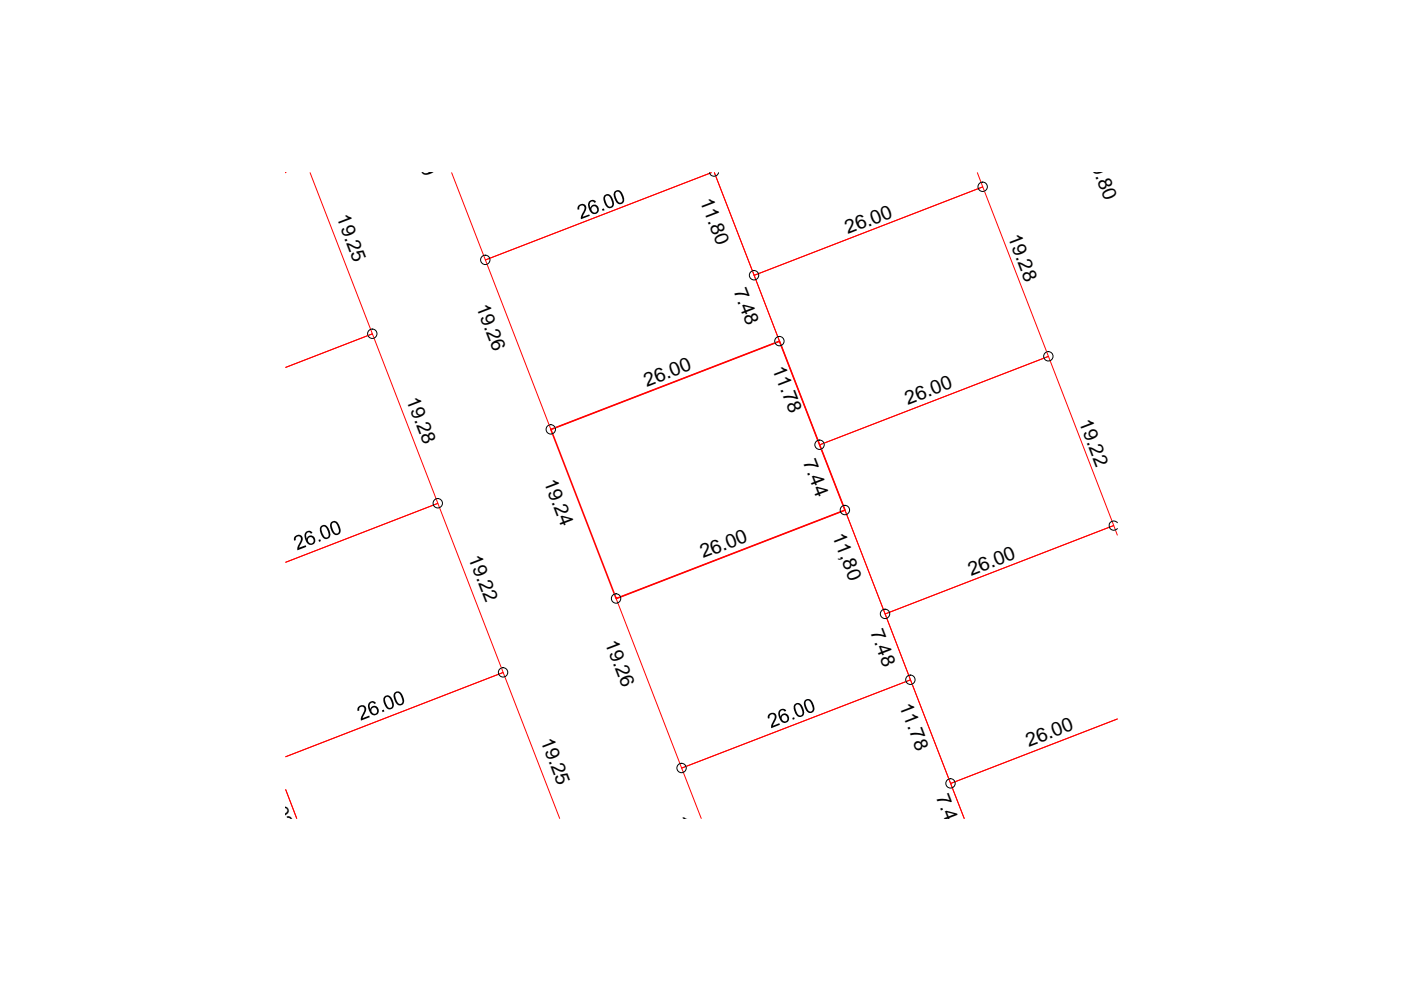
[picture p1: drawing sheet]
<svg xmlns="http://www.w3.org/2000/svg" width="297mm" height="210mm" viewBox="0 0 297 210" stroke-linecap="round" stroke-linejoin="round" font-family="sans-serif">
<path d="M60.6 36.6h.1M65.7 36.6l13.3 34.2-18.4 7.1 18.4-7.1 13.8 35.9-32.2 12.5 32.2-12.5 13.9 35.9-46.1 17.8 46.1-17.8 12 30.9M95.8 36.6l7.1 18.5 47.9-18.5-47.9 18.5 13.9 36 48.5-18.8-13.8-35.7 8.4 21.8 48.5-18.8-1.2-3M159.9 58.4l48.5-18.8 13.9 36-48.5 18.7zM173.8 94.3l48.5-18.7 13.8 35.8-48.4 18.8zM236.9 113.5l-.8-2.1-48.4 18.8 13.8 35.9 35.4-13.7-35.4 13.7 2.9 7.4-11.4-29.4-48.5 18.8 4.2 10.6M130.6 126.9l48.6-18.7 13.8 35.9-48.5 18.8zM60.6 167.4l2.3 6.1" fill="none" stroke="#f00" stroke-width=".21"/>
<path d="M116.8 91.1l48.5-18.8 13.9 35.9-48.6 18.7z" fill="none" stroke="#f00" stroke-width=".34"/>
<g fill="none" stroke="#000" stroke-width=".21">
<path d="M150.5 36.6a.98 .98 0 0 0 .9 .8 .98 .98 0 0 0 1-.8M236.9 110.8a.98 .98 0 0 0-1.4-.1 .98 .98 0 0 0 0 1.5 .98 .98 0 0 0 1.4-.1"/>
<circle cx="208.3" cy="39.6" r=".99"/>
<circle cx="102.9" cy="55.1" r=".99"/>
<circle cx="159.9" cy="58.4" r=".99"/>
<circle cx="78.9" cy="70.8" r=".99"/>
<circle cx="165.2" cy="72.3" r=".99"/>
<circle cx="222.3" cy="75.5" r=".99"/>
<circle cx="116.8" cy="91" r=".99"/>
<circle cx="173.8" cy="94.3" r=".99"/>
<circle cx="92.8" cy="106.7" r=".99"/>
<circle cx="179.1" cy="108.1" r=".99"/>
<circle cx="130.6" cy="126.9" r=".99"/>
<circle cx="187.6" cy="130.2" r=".99"/>
<circle cx="106.7" cy="142.6" r=".99"/>
<circle cx="193" cy="144.1" r=".99"/>
<circle cx="144.5" cy="162.8" r=".99"/>
<circle cx="201.5" cy="166.1" r=".99"/>
</g>
<g fill="#000">
<path d="M122.6 43.6l1-.4 .6 .5v.8l-.7 1.5 1.4-.5 .2 .3-1.9 .7v-.7l.8-1.8-.3-.4h-.4l-.4 .2v.6l-.4 .1-.1-.5zM127.6 44.3l.4-.1 .2 .4-.4 .1zM62.6 113.7l.9-.3 .4 .2 .2 .3v.7l-.7 1.5 1.4-.5 .1 .4-1.8 .7v-.7l.7-1.4v-.6l-.4-.3-.5 .1-.2 .3v.4l-.3 .1-.1-.5zM67.5 114.5l.4-.2 .1 .4-.4 .2zM75.9 150l.6-.5h.5l.4 .2 .2 .9-.7 1.7 1.4-.6 .1 .4-1.9 .7v-.6l.8-1.8a.56 .56 0 0 0-.7-.5 .56 .56 0 0 0-.4 .8h-.4zM81 150.6l.4-.1 .1 .3-.4 .2zM162.9 151.6l.7-.5h.4l.4 .2 .2 .9-.7 1.7 1.3-.6 .2 .4-1.9 .7v-.7l.7-1.3 .1-.6-.3-.3h-.5l-.3 .3v.5l-.4 .1zM168 152.2l.4-.1 .1 .3-.4 .2z"/>
<path d="M125 42.6l.8-.2 .6 .4-.4 .2-.1-.2h-.6l-.3 .7 .2 .6 .1-.4 .5-.3h.5l.4 .3 .3 .5v.5l-.5 .6-.7 .1-.7-.7-.4-1.1v-.5zM125.6 43.8l-.2 .4 .1 .6 .5 .3 .3-.1 .3-.3v-.5l-.4-.5z"/>
<path d="M128.1 41.5l.4-.3 .5-.1 .4 .3 .4 .4 .4 1.2-.1 .6-.3 .4-.8 .1-.6-.5-.5-1.3zM128.5 41.5l-.2 .6 .3 1.1 .4 .5 .6 .1 .2-.6-.3-1-.4-.7z"/>
<path d="M130.3 40.6l.8-.3 .8 .6 .4 1.1v.6l-.3 .5-.7 .2-.7-.5-.5-1.1v-.6zM130.7 40.7l-.2 .3 .1 .9 .4 .8 .4 .3a.71 .71 0 0 0 .6-.5 .71 .71 0 0 0-.2-.8l-.5-1z"/>
<path d="M64.8 112.8l.6-.3 .8 .3 .1 .2-.4 .2-.3-.3h-.4l-.3 .3v.5l.2 .5 .1-.3 .5-.4h.4l.5 .3 .2 .4v.7l-.3 .5-.8 .1-.6-.4-.5-1.3v-.5zM65.4 114l-.1 .3 .1 .6 .4 .3 .5-.1 .2-.4-.2-.6-.3-.2z"/>
<path d="M67.9 111.7l.7-.4h.4l.4 .4 .5 .8 .2 .7-.3 .9-.8 .2-.6-.4-.6-1.3zM68.3 111.7l-.1 .7 .3 .9 .4 .6 .5 .1 .3-.4-.3-1.3-.6-.7z"/>
<path d="M70.2 110.7l.8-.3 .3 .2 .5 .6 .4 1.5-.4 .6-.7 .2-.7-.7-.4-1.2zM70.5 110.9l-.2 .5 .3 1 .5 .7h.4l.4-.5-.4-1.2-.3-.5z"/>
<path d="M78.2 149l.8-.4 .7 .4-.3 .3-.4-.3-.4 .1-.2 .3v.4l.1 .5 .2-.3 .3-.3 .5-.1 .5 .3 .3 .4v.7l-.3 .5-.7 .2-.8-.5-.5-1.3v-.5zM79 150.1l-.3 .3 .2 .6 .4 .3 .5-.1 .2-.4-.2-.6-.4-.2z"/>
<path d="M81.4 147.7l.9-.3 .7 .6 .5 1.4-.3 .8-.8 .2-.6-.4-.5-1.3v-.6zM81.8 147.8l-.1 .2-.1 .5 .3 .8 .4 .7 .5 .1 .3-.4v-.4l-.3-1-.4-.5z"/>
<path d="M83.7 146.8l.4-.2h.5l.6 .6 .5 1.2-.1 .7-.3 .3-.8 .2-.6-.6-.5-1.3 .1-.5zM84 147l-.2 .5 .2 .9 .5 .8h.5l.3-.6-.3-1.2-.5-.5z"/>
<path d="M165.3 150.5l.5-.2h.4l.5 .3-.3 .3-.4-.3-.4 .1-.2 .3v.5l.1 .5 .2-.4 .5-.3 .8 .2 .3 .4v.6l-.4 .6-.7 .2-.7-.5-.5-1.2v-.6zM165.9 151.7l-.2 .3 .2 .7 .3 .3 .6-.1 .2-.5-.2-.6-.4-.2z"/>
<path d="M168.4 149.4l.8-.4 .5 .2 .3 .4 .5 1.4-.1 .5-.2 .3-.8 .2-.5-.3-.6-1.4v-.6zM168.8 149.4l-.1 .2-.1 .5 .3 .8 .4 .7 .5 .1 .3-.2v-.6l-.3-1-.5-.5z"/>
<path d="M170.6 148.5l.5-.3h.4l.8 .6 .3 .8 .1 .9-.5 .6-.7 .1-.6-.6-.5-1.2zM171 148.6l-.2 .5 .2 .9 .5 .8h.5l.3-.4-.2-1-.5-.8z"/>
</g>
<g font-size="4.1">
<text x="86.2" y="27.9" transform="rotate(69 86.2 27.9)">19.29</text>
<text x="230.5" y="33" transform="rotate(69 230.5 33)">19.80</text>
<text x="71.3" y="46.1" transform="rotate(69 71.3 46.1)">19.25</text>
<text x="148.4" y="42.6" transform="rotate(69 148.4 42.6)">11.80</text>
<text x="179.8" y="49.7" transform="rotate(-21 179.8 49.7)">26.00</text>
<text x="213.7" y="50.2" transform="rotate(69 213.7 50.2)">19.28</text>
<text x="100.9" y="65.1" transform="rotate(69 100.9 65.1)">19.26</text>
<text x="155.5" y="61.7" transform="rotate(69 155.5 61.7)">7.48</text>
<text x="137.2" y="82.1" transform="rotate(-21 137.2 82.1)">26.00</text>
<text x="163.7" y="78.1" transform="rotate(69 163.7 78.1)">11.78</text>
<text x="86.1" y="84.7" transform="rotate(69 86.1 84.7)">19.28</text>
<text x="192.5" y="85.9" transform="rotate(-21 192.5 85.9)">26.00</text>
<text x="228.7" y="89.5" transform="rotate(69 228.7 89.5)">19.22</text>
<text x="170.2" y="98" transform="rotate(69 170.2 98)">7.44</text>
<text x="115.3" y="102.2" transform="rotate(69 115.3 102.2)">19.24</text>
<text x="176.4" y="113.7" transform="rotate(69 176.4 113.7)">11,80</text>
<text x="99.3" y="118.3" transform="rotate(69 99.3 118.3)">19.22</text>
<text x="149.1" y="118.4" transform="rotate(-21 149.1 118.4)">26.00</text>
<text x="205.9" y="122" transform="rotate(-21 205.9 122)">26.00</text>
<text x="128.3" y="136.2" transform="rotate(69 128.3 136.2)">19.26</text>
<text x="184.5" y="134" transform="rotate(69 184.5 134)">7.48</text>
<text x="190.7" y="149.7" transform="rotate(69 190.7 149.7)">11.78</text>
<text x="114.6" y="157.1" transform="rotate(69 114.6 157.1)">19.25</text>
<text x="218.1" y="158.3" transform="rotate(-21 218.1 158.3)">26.00</text>
<text x="56" y="166.2" transform="rotate(69 56 166.2)">10.02</text>
<text x="142.9" y="173.7" transform="rotate(69 142.9 173.7)">19.24</text>
<text x="198.4" y="169" transform="rotate(69 198.4 169)">7.44</text>
</g>
</svg>
